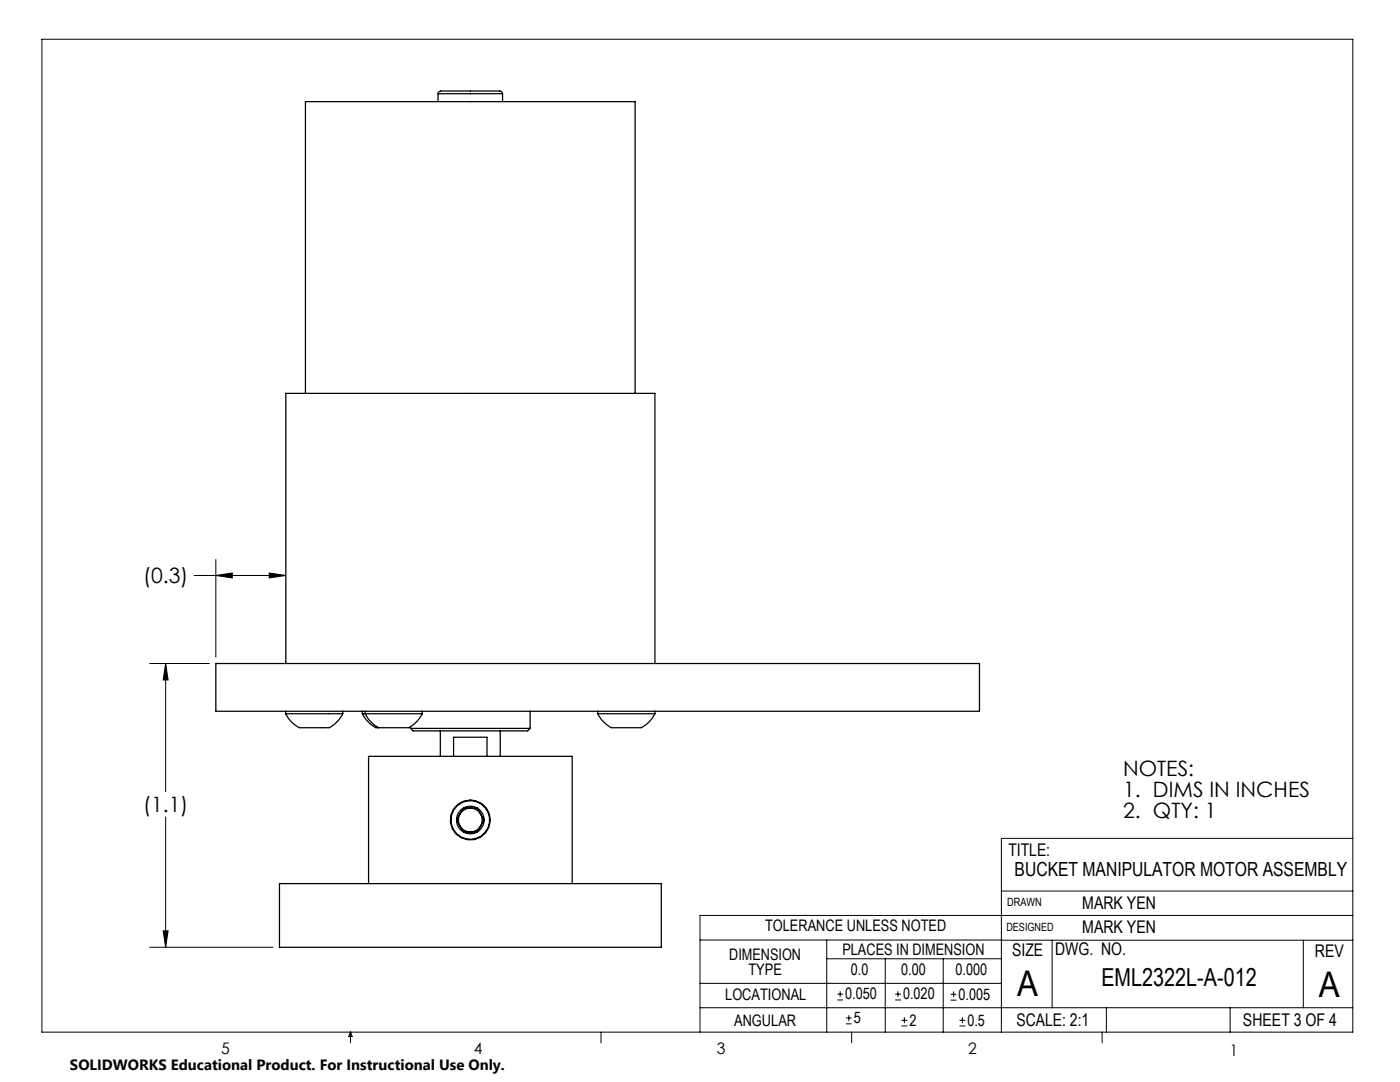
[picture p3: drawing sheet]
<svg xmlns="http://www.w3.org/2000/svg" width="279mm" height="216mm" viewBox="0 0 279 216" stroke-linecap="round" stroke-linejoin="round" font-family="sans-serif">
<g fill="none" stroke="#000" stroke-width=".2">
<path d="M8.4 7.8h261.6v198.2h-261.6zM38.7 114.8h18.3M43.1 114.8l3.3-.5v1zM43.1 111.7v19.4M53.7 114.3l3.3 .5-3.3 .5zM29.9 132.4h11.9M33.1 132.4l.4 3.3h-.9zM33.1 132.4v25.6M33.1 163v26M199.8 177.8h70.2M270 167.3h-70.2v38.7M29.9 189h24.6"/>
<path d="M32.6 185.7h.9l-.4 3.3zM139.7 187.6h60.2M139.7 196.2h60.1M165 187.6v18.4M165 191.3h34.8M167.1 199.5h1.1M167.1 198.4h1.1M167.7 197.8v1.1M176.7 191.3v14.7M178.6 199.5h1.2M178.6 198.4h1.2M179.2 197.8v1.1"/>
<path d="M188.2 191.3v14.7M189.7 199.6h1.2M189.7 198.4h1.2M190.3 197.8v1.2M199.8 187.6h70.2M210 187.6v13.5M260.1 187.6v13.5M270 182.7h-130.3v23.3M70 206v2.1M70 206l.3 .8h-.7zM119.9 206v2.1M139.7 201.1h130.3"/>
<path d="M168.8 204.3h1.2M168.8 203.1h1.2M169.4 202.6v1.1M170 206v2.1M179.9 204.7h1.2M179.9 203.6h1.2M180.5 203v1.2M191.5 204.7h1.2M191.5 203.6h1.2M192.1 203v1.2M220 206v2.1M220.8 201.1v4.9"/>
<path d="M245.5 201.1v4.9"/>
</g>
<path d="M53.7 114.3l3.3 .5-3.3 .5zM43.1 114.8l3.3-.5v1zM33.1 132.4l.4 3.3h-.9zM32.6 185.7h.9l-.4 3.3z" fill="#000"/>
<g fill="none" stroke="#000" stroke-width=".25">
<path d="M87.4 18.7l.1-.1a.59 .59 0 0 1 .7-.4h11.4a.62 .62 0 0 1 .7 .5M87.4 18.7h12.9M87.4 18.7v1.6M100.3 18.7v1.6M61 78.5v-58.2h65.8v58.2M43.1 132.4h152.4v9.5h-152.4zM57 132.4v-53.9h73.7v53.9M57 142.4a6.1 6.1 0 0 0 2.8 2.8h5.1a3.1 3.1 0 0 0 2.7-1.5l.8-1.3M57 142.4h11.4M57 141.9v.5M68.4 141.9v.5M72.3 142.4a6 6 0 0 0 2.8 2.8h.5"/>
<path d="M72.3 142.4h.6M72.3 141.9v.5M72.9 142.4a6.7 6.7 0 0 0 2.7 2.8M72.9 142.4h11.4M72.9 141.9v.5M81.9 145.3h23.9M81.9 145.3a1.54 1.54 0 0 0 1.8 .5h21.6l.5-.5M81.9 145v.3M84.3 142.4a5.6 5.6 0 0 1-3 2.8h-5.7M84.3 141.9v.5M87.9 145.8v5.1M90.5 150.9v-3.8h6.7v3.8"/>
<path d="M99.8 145.8v5.1M105.8 141.9v3.4M119.3 142.4a6.5 6.5 0 0 0 2.7 2.8h5a3.1 3.1 0 0 0 2.9-1.5l.8-1.3M119.3 142.4h11.4M119.3 141.9v.5M130.7 141.9v.5M55.8 176.3h76.2v12.7h-76.2zM73.6 176.3v-25.4h40.6v25.4M91.1 163.6a2.71 2.71 0 0 0 1.4 2.4M91.1 163.6l1.4 2.4M92.5 161.3a2.61 2.61 0 0 0-1.4 2.3M92.5 161.3l-1.4 2.3"/>
<path d="M92.5 166h2.7M92.5 166a2.79 2.79 0 0 0 2.7 0M92.5 161.3a2.57 2.57 0 0 1 2.7 0M92.5 161.3h2.7M95.2 161.3a2.61 2.61 0 0 1 1.4 2.3M95.2 161.3l1.4 2.3M96.6 163.6a2.71 2.71 0 0 1-1.4 2.4M96.6 163.6l-1.4 2.4"/>
<circle cx="93.9" cy="163.6" r="3.9"/>
<circle cx="93.9" cy="163.6" r="4"/>
<circle cx="93.9" cy="163.6" r="2.38"/>
</g>
<g font-size="7.1">
<text x="203" y="198.7">A</text>
<text x="263.2" y="198.9">A</text>
</g>
<text font-size="4.9" x="219.8" y="196.7">EML2322L-A-012</text>
<g font-size="4.2">
<text x="28.6" y="116.4">(0.3)</text>
<text x="224.2" y="154.8">NOTES:</text>
<text x="224.2" y="158.9">1. DIMS IN INCHES</text>
<text x="28.6" y="162.1">(1.1)</text>
<text x="224.2" y="163.1">2. QTY: 1</text>
</g>
<text font-size="3.9" x="202.5" y="174.9">BUCKET MANIPULATOR MOTOR ASSEMBLY</text>
<g font-size="3.5">
<text x="201.2" y="170.7">TITLE:</text>
<text x="216" y="181.4">MARK YEN</text>
<text x="202" y="190.7">SIZE</text>
<text x="210.6" y="190.6">DWG. NO.</text>
<text x="216" y="186.2">MARK YEN</text>
<text x="262.4" y="190.9">REV</text>
<text x="202.9" y="204.6">SCALE: 2:1</text>
<text x="248.1" y="204.6">SHEET 3 OF 4</text>
</g>
<g font-size="3.2">
<text x="152.7" y="185.7">TOLERANCE UNLESS NOTED</text>
<text x="145.5" y="191.5">DIMENSION</text>
<text x="168.1" y="190.5">PLACES IN DIMENSION</text>
<text x="149.4" y="194.6">TYPE</text>
<text x="169.8" y="194.6">0.0</text>
<text x="179.8" y="194.6">0.00</text>
<text x="190.7" y="194.6">0.000</text>
<text x="144.7" y="199.6">LOCATIONAL</text>
<text x="168.7" y="199.4">0.050</text>
<text x="180.2" y="199.4">0.020</text>
<text x="191.3" y="199.5">0.005</text>
<text x="146.5" y="204.6">ANGULAR</text>
<text x="170.4" y="204.2">5</text>
<text x="181.5" y="204.6">2</text>
<text x="193.1" y="204.6">0.5</text>
<text x="44.2" y="210.4">5</text>
<text x="94.6" y="210.3">4</text>
<text x="143.1" y="210.4">3</text>
<text x="193.2" y="210.3">2</text>
<text x="245.4" y="210.6">1</text>
</g>
<text font-size="3" x="14" y="213.5">SOLIDWORKS Educational Product. For Instructional Use Only.</text>
<g font-size="2.3">
<text x="200.8" y="185.7">DESIGNED</text>
<text x="201" y="180.9">DRAWN</text>
</g>
</svg>
